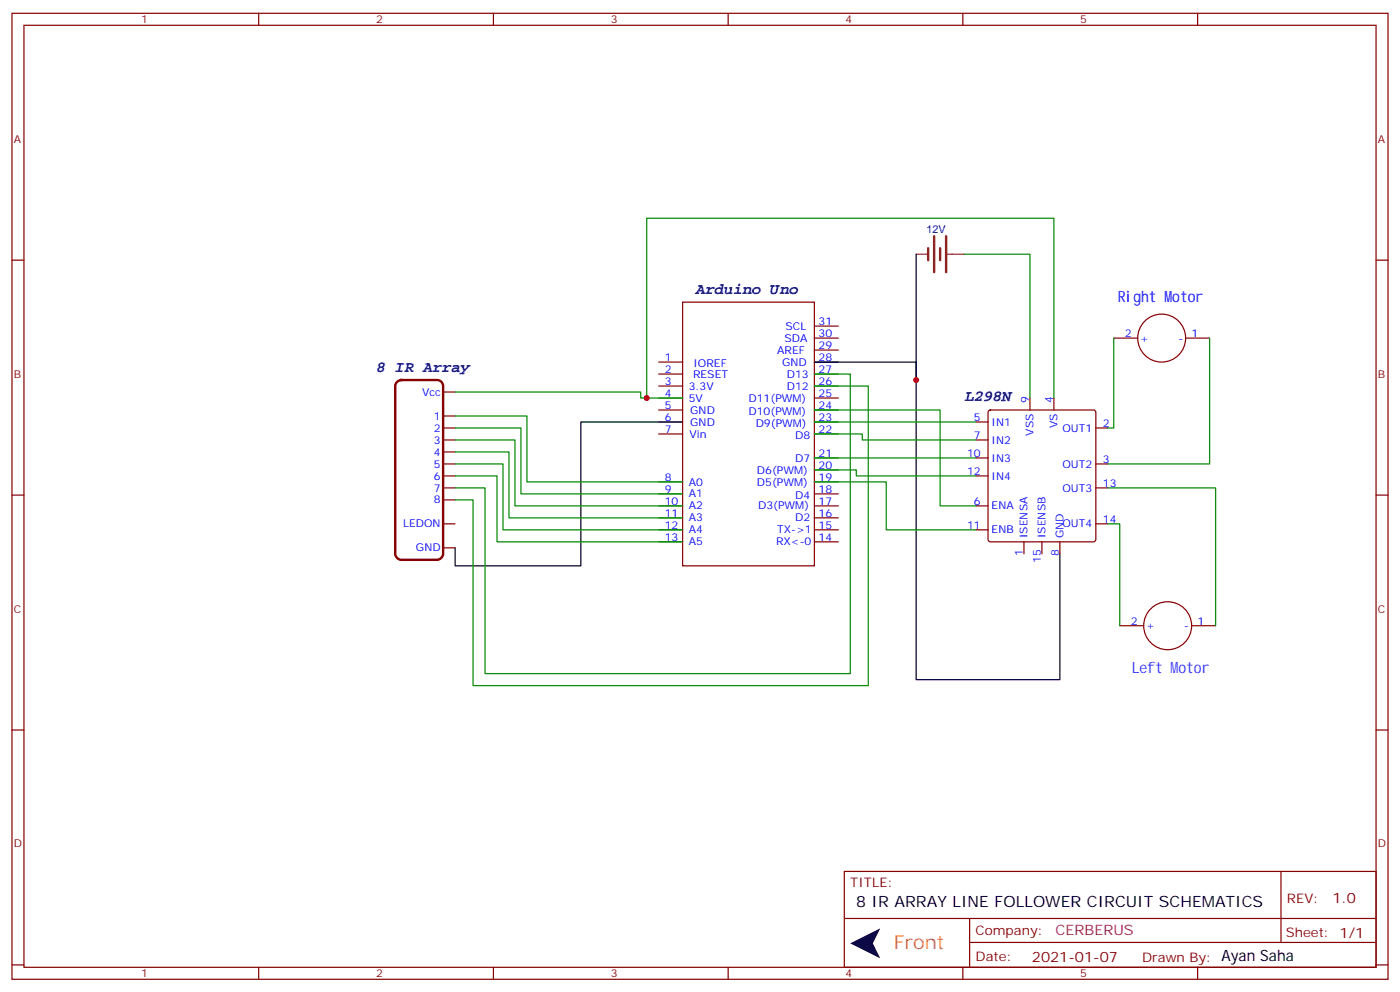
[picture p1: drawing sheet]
<svg xmlns="http://www.w3.org/2000/svg" width="412mm" height="292mm" viewBox="0 0 412 292" stroke-linecap="round" stroke-linejoin="round" font-family="sans-serif">
<g fill="none" stroke="#870000" stroke-width=".35">
<path d="M3.5 3.9h405.4v284.4h-405.4zM7.1 7.4h398.2v277.3h-398.2zM76.2 3.9v3.5M145.3 3.9v3.5M214.5 3.9v3.5M283.6 3.9v3.5M352.8 3.9v3.5M3.5 76.6h3.6M405.3 76.6h3.6M201.1 88.9h38.8v77.6h-38.8zM239.9 99.5h7M239.9 96h7"/>
<path d="M328.1 99.5h7M349.2 99.5h7.1M130.5 115.4h3.6M194 106.6h7.1M194 110.1h7.1M194 113.6h7.1M194 117.2h7.1M239.9 106.6h7M239.9 110.1h7M239.9 113.6h7M239.9 117.2h7M239.9 103h7"/>
<path d="M303.4 117.2v3.5M310.4 117.2v3.5M130.5 122.4h3.6M130.5 126h3.6M130.5 129.5h3.6M130.5 133h3.6M130.5 136.6h3.6M194 124.2h7.1M194 120.7h7.1M194 127.7h7.1M239.9 124.2h7M239.9 134.8h7"/>
<path d="M239.9 120.7h7M239.9 127.7h7M239.9 138.3h7M287.5 129.5h3.5M287.5 124.2h3.5M287.5 134.8h3.5M291.3 120.9l.4-.2h30.4l.5 .2 .2 .5v37.4l-.2 .5-.5 .2h-30.4l-.5-.2-.2-.5v-37.4zM322.8 126h3.5M322.8 136.6h3.5M3.5 145.7h3.6M130.5 140.1h3.6M130.5 143.6h3.6"/>
<path d="M130.5 147.1h3.6M130.5 154.2h3.6M194 148.9h7.1M194 156h7.1M194 141.9h7.1M194 145.4h7.1M194 152.4h7.1M194 159.5h7.1M239.9 148.9h7M239.9 156h7M239.9 141.9h7M239.9 145.4h7"/>
<path d="M239.9 152.4h7M239.9 159.5h7M287.5 140.1h3.5M287.5 148.9h3.5M287.5 156h3.5M301.6 159.5v3.5M306.9 159.5v3.5M312.2 159.5v3.5M322.8 143.6h3.5M322.8 154.2h3.5M405.3 145.7h3.6M130.5 161.3h3.6"/>
<path d="M329.8 184.2h7.1M351 184.2h7.1M3.5 214.9h3.6M405.3 214.9h3.6M248.7 256.5h156.6v28.2h-156.6zM377.3 256.5v20.9M248.7 270.4h156.5M285.6 277.4h119.6M285.6 270.4v14.1M3.5 284h3.6M76.2 284.7v3.6M145.3 284.7v3.6"/>
<path d="M214.5 284.7v3.6M283.6 284.7v3.6M352.8 284.7v3.6M405.3 284h3.6"/>
<circle cx="342.2" cy="99.5" r="7.1"/>
<circle cx="344" cy="184.2" r="7.1"/>
</g>
<path d="M117 112.4l1.2-.5h10.6a1.76 1.76 0 0 1 1.7 1.7v49.4a1.89 1.89 0 0 1-1.7 1.8h-10.6a1.89 1.89 0 0 1-1.8-1.8v-49.4z" fill="none" stroke="#870000" stroke-width=".71"/>
<g fill="none" stroke="#008700" stroke-width=".35">
<path d="M284 74.8h19.4v42.4M328.1 99.5v26.5h-1.8M356.3 99.5v37.1h-30M134.1 115.4h54.6v1.8h12.4M190.5 117.2v-53h119.9v53M239.9 110.1h10.6v88.2h-107.6v-54.7h-8.8M239.9 113.6h15.9v88.2h-116.5v-54.7h-5.2M134.1 122.4h21.1v19.5h45.9M134.1 126h19.4v19.4h47.6M134.1 129.5h17.6v19.4h49.4M134.1 133h15.8v19.4h51.2M134.1 136.6h14.1v19.4h52.9"/>
<path d="M239.9 120.7h37v28.2h10.6M239.9 127.7h14.1v1.8h33.5M239.9 138.3h12.3v1.8h35.3M239.9 124.2h47.6M239.9 134.8h47.6M134.1 140.1h12.3v19.4h54.7M239.9 141.9h21.2v14.1h26.4M326.3 154.2h3.5v30M326.3 143.6h31.8v40.6"/>
</g>
<path d="M269.9 74.8v37.1M239.9 106.6h30v93.5h42.3v-37.1M201.1 124.2h-30v42.3h-37v-5.2" fill="none" stroke="#000" stroke-width=".35"/>
<path d="M273.4 73.1v3.5M275.2 69.5v10.6M276.9 73.1v3.5M278.7 69.5v10.6" fill="none" stroke="#8c2424" stroke-width=".71"/>
<path d="M269.9 74.8h3.5M279 74.8h5" fill="none" stroke="#8c2424" stroke-width=".35"/>
<path d="M250.5 277.7l8.8-4.4-2.2 4.4 2.2 4.4z" fill="#000"/>
<g fill="#c00">
<circle cx="269.9" cy="111.9" r=".88"/>
<circle cx="190.5" cy="117.2" r=".88"/>
</g>
<text font-size="5.6" fill="#f60" x="263.3" y="279.4">Front</text>
<g font-size="4.6" fill="#000080">
<text x="205" y="86.7">Arduino Uno</text>
<text x="284.2" y="118">L298N</text>
</g>
<text font-size="4.6" fill="#00f" x="329.3" y="88.9">Right Motor</text>
<text font-size="4.6" fill="#009" x="110.9" y="109.5">8 IR Array</text>
<text font-size="4.6" fill="#60f" x="333.4" y="198.2">Left Motor</text>
<g font-size="4.6">
<text x="252.2" y="267.1">8 IR ARRAY LINE FOLLOWER CIRCUIT SCHEMATICS</text>
<text x="359.8" y="283">Ayan Saha</text>
</g>
<g font-size="4.2" fill="#800">
<text x="392.5" y="265.8">1.0</text>
<text x="304" y="283.1">2021-01-07</text>
</g>
<text font-size="4.2" fill="#906" x="310.9" y="275.3">CERBERUS</text>
<g font-size="3.9" fill="#800">
<text x="250.5" y="261.1">TITLE:</text>
<text x="379.1" y="265.8">REV:</text>
<text x="287.4" y="275.3">Company:</text>
<text x="378.7" y="275.9">Sheet: 1/1</text>
<text x="287.4" y="283">Date:</text>
<text x="336.4" y="283.1">Drawn By:</text>
</g>
<g font-size="3.2" fill="#800">
<text x="41.6" y="6.9">1</text>
<text x="110.8" y="6.9">2</text>
<text x="179.9" y="6.9">3</text>
<text x="249.1" y="6.9">4</text>
<text x="318.2" y="6.9">5</text>
<text x="4.1" y="42">A</text>
<text x="405.9" y="42">A</text>
<text x="4.1" y="111.2">B</text>
<text x="405.9" y="111.2">B</text>
<text x="4.1" y="180.3">C</text>
<text x="405.9" y="180.3">C</text>
<text x="4.1" y="249.4">D</text>
<text x="405.9" y="249.4">D</text>
<text x="41.6" y="287.7">1</text>
<text x="110.8" y="287.7">2</text>
<text x="179.9" y="287.7">3</text>
<text x="249.1" y="287.7">4</text>
<text x="318.2" y="287.7">5</text>
</g>
<text font-size="3.2" fill="#000080" x="272.9" y="68.5">12V</text>
<g font-size="3.2" fill="#00f">
<text x="241.1" y="95.6">31</text>
<text x="231.1" y="100.6">SDA</text>
<text x="231.4" y="97">SCL</text>
<text x="241.1" y="99.2">30</text>
<text x="331.4" y="99.2">2</text>
<text x="335.8" y="100.6">+</text>
<text x="347.1" y="100.6">-</text>
<text x="351" y="99.2">1</text>
<text x="195.8" y="106.2">1</text>
<text x="204.3" y="108">IOREF</text>
<text x="229" y="104.1">AREF</text>
<text x="230.4" y="107.6">GND</text>
<text x="241.1" y="106.2">28</text>
<text x="241.1" y="102.7">29</text>
<text x="195.8" y="109.7">2</text>
<text x="195.8" y="113.3">3</text>
<text x="204.1" y="111.2">RESET</text>
<text x="231.8" y="111.2">D13</text>
<text x="241.1" y="113.3">26</text>
<text x="241.1" y="109.7">27</text>
<text x="124.4" y="116.5">Vcc</text>
<text x="195.8" y="116.8">4</text>
<text x="202.9" y="118.2">5V</text>
<text x="202.9" y="114.7">3.3V</text>
<text x="220.5" y="118.2">D11(PWM)</text>
<text x="231.8" y="114.7">D12</text>
<text x="241.1" y="116.8">25</text>
<text x="303" y="118.6" transform="rotate(-90 303 118.6)">9</text>
<text x="310.1" y="118.6" transform="rotate(-90 310.1 118.6)">4</text>
<text x="127.8" y="123.5">1</text>
<text x="195.8" y="120.3">5</text>
<text x="195.8" y="123.9">6</text>
<text x="203.3" y="121.7">GND</text>
<text x="203.3" y="125.3">GND</text>
<text x="220.5" y="122.1">D10(PWM)</text>
<text x="222.6" y="125.6">D9(PWM)</text>
<text x="241.1" y="123.9">23</text>
<text x="241.1" y="120.3">24</text>
<text x="286.9" y="123.9">5</text>
<text x="292.1" y="125.3">IN1</text>
<text x="324.9" y="125.6">2</text>
<text x="127.8" y="127">2</text>
<text x="127.8" y="130.6">3</text>
<text x="195.8" y="127.4">7</text>
<text x="203.1" y="128.8">Vin</text>
<text x="234.2" y="129.2">D8</text>
<text x="241.1" y="127.4">22</text>
<text x="286.9" y="129.2">7</text>
<text x="292.1" y="130.6">IN2</text>
<text x="304.4" y="128.2" transform="rotate(-90 304.4 128.2)">VSS</text>
<text x="311.5" y="126.1" transform="rotate(-90 311.5 126.1)">VS</text>
<text x="312.9" y="127">OUT1</text>
<text x="127.8" y="134.1">4</text>
<text x="127.8" y="137.6">5</text>
<text x="234.2" y="135.9">D7</text>
<text x="241.1" y="138">20</text>
<text x="241.1" y="134.4">21</text>
<text x="284.9" y="134.4">10</text>
<text x="292.1" y="135.9">IN3</text>
<text x="312.9" y="137.6">OUT2</text>
<text x="324.9" y="136.2">3</text>
<text x="127.8" y="141.1">6</text>
<text x="195.8" y="141.5">8</text>
<text x="202.9" y="142.9">A0</text>
<text x="223" y="142.9">D5(PWM)</text>
<text x="223" y="139.4">D6(PWM)</text>
<text x="241.1" y="141.5">19</text>
<text x="284.9" y="139.7">12</text>
<text x="292.1" y="141.1">IN4</text>
<text x="324.9" y="143.3">13</text>
<text x="127.8" y="144.7">7</text>
<text x="127.8" y="148.2">8</text>
<text x="195.8" y="145">9</text>
<text x="195.8" y="148.6">10</text>
<text x="202.9" y="146.4">A1</text>
<text x="202.9" y="150">A2</text>
<text x="223.3" y="150">D3(PWM)</text>
<text x="234.2" y="146.8">D4</text>
<text x="241.1" y="148.6">17</text>
<text x="241.1" y="145">18</text>
<text x="286.9" y="148.6">6</text>
<text x="292.1" y="150">ENA</text>
<text x="312.9" y="144.7">OUT3</text>
<text x="118.7" y="155.3">LEDON</text>
<text x="195.8" y="152.1">11</text>
<text x="195.8" y="155.6">12</text>
<text x="202.9" y="153.5">A3</text>
<text x="234.2" y="153.5">D2</text>
<text x="241.1" y="155.6">15</text>
<text x="241.1" y="152.1">16</text>
<text x="284.9" y="155.6">11</text>
<text x="312.9" y="155.3">OUT4</text>
<text x="324.9" y="153.8">14</text>
<text x="195.8" y="159.1">13</text>
<text x="202.9" y="157">A4</text>
<text x="202.9" y="160.5">A5</text>
<text x="228.6" y="160.5">RX&lt;-0</text>
<text x="229" y="157">TX-&gt;1</text>
<text x="241.1" y="159.1">14</text>
<text x="292.1" y="157">ENB</text>
<text x="302.7" y="158.4" transform="rotate(-90 302.7 158.4)">ISENSA</text>
<text x="308" y="158.4" transform="rotate(-90 308 158.4)">ISENSB</text>
<text x="313.3" y="158.4" transform="rotate(-90 313.3 158.4)">GND</text>
<text x="122.5" y="162.3">GND</text>
<text x="301.3" y="163.6" transform="rotate(-90 301.3 163.6)">1</text>
<text x="306.6" y="165.6" transform="rotate(-90 306.6 165.6)">15</text>
<text x="311.9" y="163.6" transform="rotate(-90 311.9 163.6)">8</text>
<text x="333.1" y="183.8">2</text>
<text x="337.6" y="185.2">+</text>
<text x="348.9" y="185.2">-</text>
<text x="352.8" y="183.8">1</text>
</g>
</svg>
